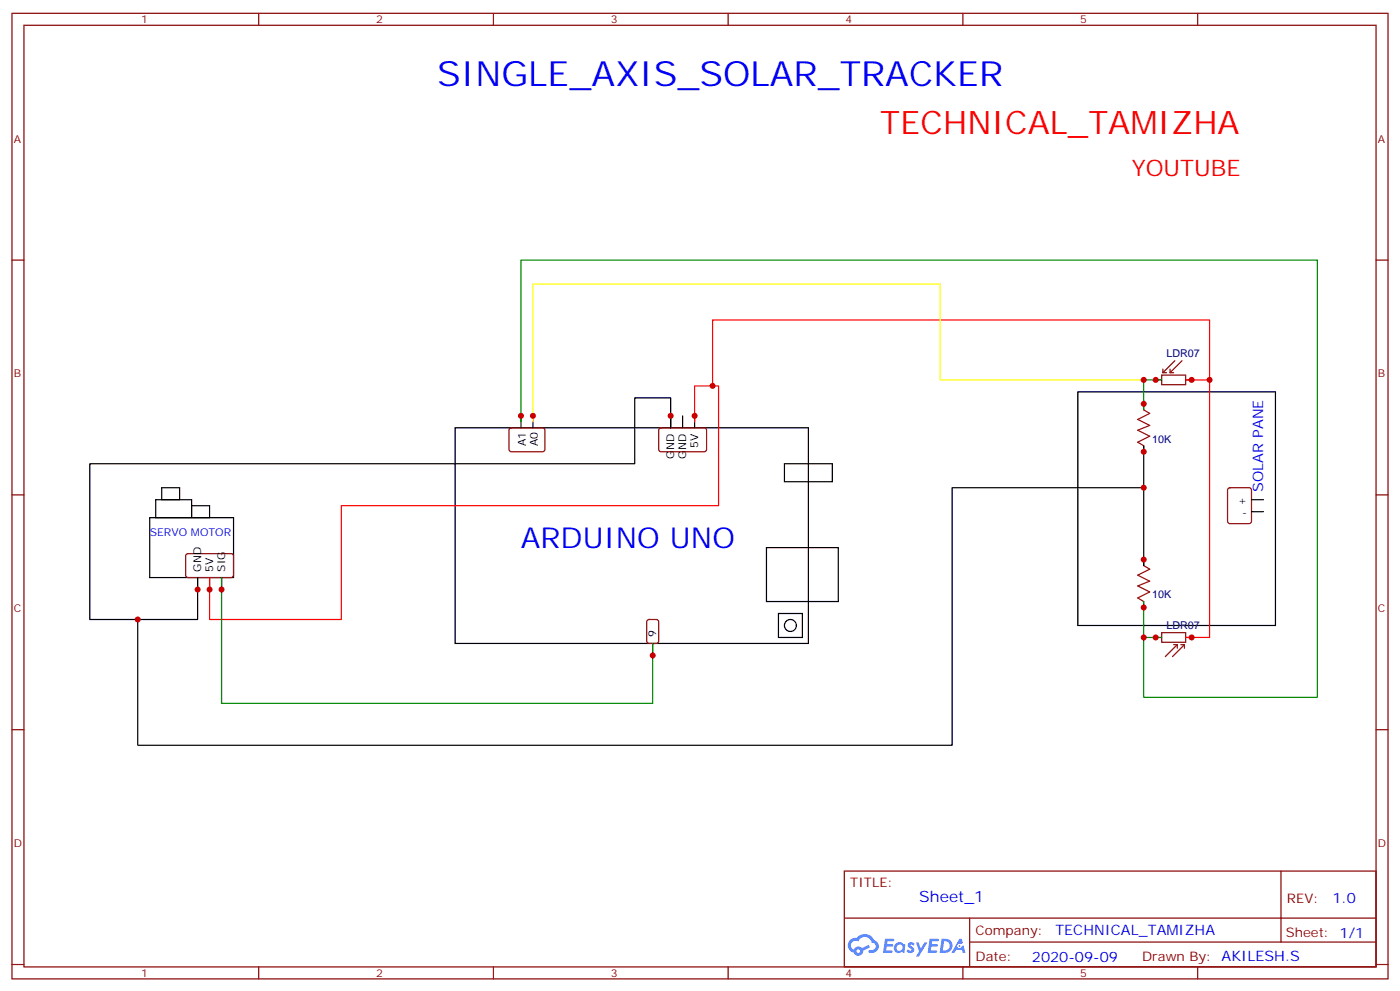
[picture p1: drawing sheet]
<svg xmlns="http://www.w3.org/2000/svg" width="412mm" height="292mm" viewBox="0 0 412 292" stroke-linecap="round" stroke-linejoin="round" font-family="sans-serif">
<g fill="none" stroke="#870000" stroke-width=".35">
<path d="M3.5 3.9h405.4v284.4h-405.4zM7.1 7.4h398.2v277.3h-398.2zM76.2 3.9v3.5M145.3 3.9v3.5M214.5 3.9v3.5M283.6 3.9v3.5M352.8 3.9v3.5M3.5 76.6h3.6M405.3 76.6h3.6M3.5 145.7h3.6M405.3 145.7h3.6M3.5 214.9h3.6"/>
<path d="M405.3 214.9h3.6M248.7 256.5h156.6v28.2h-156.6zM377.3 256.5v20.9M248.7 270.4h156.5M285.6 277.4h119.6M285.6 270.4v14.1M3.5 284h3.6M76.2 284.7v3.6M145.3 284.7v3.6M214.5 284.7v3.6M283.6 284.7v3.6M352.8 284.7v3.6"/>
<path d="M405.3 284h3.6"/>
</g>
<g fill="#5487ff">
<path d="M267.7 277.7a1.22 1.22 0 0 1 1.7 .2l-.4 .6a.47 .47 0 0 0-.3-.4 .47 .47 0 0 0-.5 .2l.1 .2a1.14 1.14 0 0 1 .8 1.8 1.14 1.14 0 0 1-1.9 0l-.2-.2 .5-.6 .7 .5a.29 .29 0 0 0 .3-.3 .29 .29 0 0 0-.2-.3 1.04 1.04 0 0 1-.6-1.7z"/>
<path d="M260.7 276.4h2.4l.3 .2-.2 .5-1.8 .1-.1 .8h1.5l.3 .4-.3 .4h-1.6l-.2 1.1h1.7l.2 .3-.2 .3-2.6 .1z"/>
<path d="M273.8 276.4h2.4l.3 .2-.1 .5-1.8 .1-.2 .8h1.6l.3 .4-.4 .4h-1.6l-.1 1.1h1.7l.2 .3-.2 .3-2.6 .1z"/>
<path d="M282.6 276.4h.7l.3 1.3-.6 .3a.69 .69 0 0 0-1 .3 .69 .69 0 0 0 .4 .9 .69 .69 0 0 0 .9-.6l.5-.2 .6 2.2h-.8l-.2-.9h-1.8l-.5 .9h-.8z"/>
<path d="M269.8 277.5h.8l.6 1.8 1.1-1.8h.9l-2.6 4.2h-.8l.9-1.5z"/>
<path d="M277.4 276.4l-.6 4.2h1.3a2.11 2.11 0 0 0 2.5-2.1 2.11 2.11 0 0 0-2.5-2.1zM278.1 277.2a1.39 1.39 0 0 1 1.7 1.4 1.39 1.39 0 0 1-1.8 1.3h-.3z"/>
<path d="M263.7 278.1a1.54 1.54 0 0 0-.1 2.1 1.54 1.54 0 0 0 2.2 .1l.6 .3 .3-2.3-.2-.3h-.4a1.49 1.49 0 0 0-2.4 .1zM264 279.1a.94 .94 0 0 1 1.8 0 .94 .94 0 0 1-1.8 0z"/>
<path d="M250.4 276.8a2.18 2.18 0 0 0 1.1 3.7 1.44 1.44 0 0 0 1.6 .9 1.44 1.44 0 0 0 1.2-1.4l2-1-.5-.8-1.9 1a1.47 1.47 0 0 0-2.4 .4 1.39 1.39 0 0 1-.7-1.9 1.39 1.39 0 0 1 2-.5 2.12 2.12 0 0 1 2.2-1.3 2.12 2.12 0 0 1 1.9 1.7 1.14 1.14 0 0 1 1.1 1.4 1.14 1.14 0 0 1-1.7 .7 .43 .43 0 0 0-.5 .4 .43 .43 0 0 0 .4 .5 1.98 1.98 0 0 0 2.5-1.2 1.98 1.98 0 0 0-1.2-2.6 3.1 3.1 0 0 0-5.3-.6l-.9 .1zM252.3 280.1a.55 .55 0 0 1 1.1 0 .55 .55 0 0 1-1.1 0z"/>
<circle cx="282.6" cy="278.5" r=".26"/>
</g>
<g fill="none" stroke="#000" stroke-width=".35">
<path d="M317.5 115.4h58.2v68.8h-58.2zM134.1 126h104v63.5h-104zM153.5 122.4v3.6M157 122.4v3.6M197.6 122.4v3.6v-8.8h-10.6v19.4h-160.5v45.8h31.7v-12.3v3.5M201.1 122.4v3.6M204.6 122.4v3.6M231.1 136.6h14.1v5.3h-14.1zM336.9 131.3v35.2M44.1 152.4h24.7v17.7h-24.7zM45.9 147.1h10.5v5.3h-10.5zM47.6 143.6h5.3v3.5h-5.3z"/>
<path d="M56.4 148.9h5.3v3.5h-5.3zM336.9 143.6h-56.4v75.9h-239.9v-37.1M368.7 150.7h3.5M368.7 147.1h3.5M61.7 170.1v3.5M65.3 170.1v3.5M225.8 161.3h21.1v15.8h-21.1zM192.3 189.5v3.5M229.3 180.7h7.1v7h-7.1z"/>
<circle cx="232.8" cy="184.2" r="1.76"/>
</g>
<path d="M336.9 118.9v1.8M150.2 126.2l.4-.2h9.5l.4 .7-.1 5.9-.6 .4h-9.4l-.5-.7v-5.6zM194.3 126.2l.4-.2h13l.4 .7v5.9l-.7 .4h-12.9l-.5-.7v-5.6zM336.9 131.3v1.7M361.8 143.8l.5-.2h5.6l.7 .4 .1 9.5-.5 .6-5.9 .1-.6-.5-.1-9.4zM54.9 163.2l.5-.2 13 .1 .4 .6-.1 5.9-.6 .5-13-.1-.4-.6v-5.7zM336.9 164.8v1.7M336.9 177.1v1.8M190.7 182.6l.5-.2h2.1l.7 .5v5.9l-.4 .6-2.4 .1-.6-.5-.1-5.9z" fill="none" stroke="#870000" stroke-width=".35"/>
<g fill="none" stroke="#850000" stroke-width=".35">
<path d="M340.4 111.9h1.8M342.2 110.5h7v2.8h-7zM342.5 108.7v1M342.5 109.7h1.1M344.7 109.7h1M344.7 108.7v1M346.1 106.2l-3.6 3.5M348.2 106.2l-3.5 3.5M349.2 111.9h1.8M340.4 187.7h1.8M342.2 186.3h7v2.8h-7zM345.7 189.8h1.1"/>
<path d="M346.8 189.8l-3.5 3.6M346.8 189.8v1.1M347.8 189.8h1.1M348.9 189.8l-3.5 3.6M348.9 189.8v1.1M349.2 187.7h1.8"/>
</g>
<path d="M336.9 120.7l1.8 1-3.6 1.8 3.6 1.8-3.6 1.4 3.6 1.7-3.6 1.8 1.8 1.1M336.9 166.5l1.8 1.1-3.6 1.8 3.6 1.7-3.6 1.4 3.6 1.8-3.6 1.8 1.8 1" fill="none" stroke="#a10000" stroke-width=".35"/>
<path d="M349.2 111.9h7.1v75.8h-7.1M356.3 111.9v-17.7h-146.4v19.4M204.6 124.2v-10.6h7.1v35.3h-111.2v33.5h-38.8v-12.3" fill="none" stroke="#f00" stroke-width=".35"/>
<path d="M342.2 111.9h-5.3v8.8M153.5 124.2v-47.6h234.6v128.8h-51.2v-17.7M65.3 170.1v37h127v-17.6M336.9 177.1v10.6h5.3" fill="none" stroke="#008700" stroke-width=".35"/>
<path d="M336.9 111.9h-60v-28.3h-119.9v40.6" fill="none" stroke="#ff0" stroke-width=".35"/>
<g fill="#c00">
<circle cx="336.9" cy="111.9" r=".88"/>
<circle cx="157" cy="122.4" r=".88"/>
<circle cx="209.9" cy="113.6" r=".88"/>
<circle cx="356.3" cy="111.9" r=".88"/>
<circle cx="351" cy="111.9" r=".88"/>
<circle cx="351" cy="187.7" r=".88"/>
<circle cx="204.6" cy="122.4" r=".88"/>
<circle cx="61.7" cy="173.6" r=".88"/>
<circle cx="58.2" cy="173.6" r=".88"/>
<circle cx="197.6" cy="122.4" r=".88"/>
<circle cx="192.3" cy="193" r=".88"/>
<circle cx="65.3" cy="173.6" r=".88"/>
<circle cx="340.4" cy="111.9" r=".88"/>
<circle cx="336.9" cy="178.9" r=".88"/>
<circle cx="340.4" cy="187.7" r=".88"/>
<circle cx="336.9" cy="164.8" r=".88"/>
<circle cx="336.9" cy="133" r=".88"/>
<circle cx="336.9" cy="118.9" r=".88"/>
<circle cx="336.9" cy="143.6" r=".88"/>
<circle cx="40.6" cy="182.4" r=".88"/>
<circle cx="153.5" cy="122.4" r=".88"/>
<circle cx="336.9" cy="187.7" r=".88"/>
</g>
<text font-size="10.2" fill="#00f" x="128.8" y="25.4">SINGLE_AXIS_SOLAR_TRACKER</text>
<text font-size="9.5" fill="#f00" x="259.3" y="39.5">TECHNICAL_TAMIZHA</text>
<text font-size="8.5" fill="#00f" x="153.5" y="161.3">ARDUINO UNO</text>
<text font-size="6.7" fill="#f00" x="333.4" y="51.9">YOUTUBE</text>
<text font-size="4.6" fill="#00f" x="270.8" y="265.5">Sheet_1</text>
<g font-size="4.2" fill="#00f">
<text x="372.1" y="144.8" transform="rotate(-90 372.1 144.8)">SOLAR PANE</text>
<text x="392.5" y="265.8">1.0</text>
<text x="310.9" y="275.3">TECHNICAL_TAMIZHA</text>
<text x="304" y="283.1">2020-09-09</text>
</g>
<g font-size="3.9" fill="#800">
<text x="250.5" y="261.1">TITLE:</text>
<text x="379.1" y="265.8">REV:</text>
<text x="287.4" y="275.3">Company:</text>
<text x="378.7" y="275.9">Sheet: 1/1</text>
<text x="287.4" y="283">Date:</text>
<text x="336.4" y="283.1">Drawn By: AKILESH.S</text>
</g>
<g font-size="3.2" fill="#800">
<text x="41.6" y="6.9">1</text>
<text x="110.8" y="6.9">2</text>
<text x="179.9" y="6.9">3</text>
<text x="249.1" y="6.9">4</text>
<text x="318.2" y="6.9">5</text>
<text x="4.1" y="42">A</text>
<text x="405.9" y="42">A</text>
<text x="4.1" y="111.2">B</text>
<text x="405.9" y="111.2">B</text>
<text x="4.1" y="180.3">C</text>
<text x="405.9" y="180.3">C</text>
<text x="4.1" y="249.4">D</text>
<text x="405.9" y="249.4">D</text>
<text x="41.6" y="287.7">1</text>
<text x="110.8" y="287.7">2</text>
<text x="179.9" y="287.7">3</text>
<text x="249.1" y="287.7">4</text>
<text x="318.2" y="287.7">5</text>
</g>
<g font-size="3.2" fill="#000080">
<text x="343.6" y="105.2">LDR07</text>
<text x="339.4" y="130.3">10K</text>
<text x="339.4" y="176.2">10K</text>
<text x="343.6" y="185.2">LDR07</text>
</g>
<g font-size="3.2">
<text x="154.9" y="131.5" transform="rotate(-90 154.9 131.5)">A1</text>
<text x="158.4" y="131.5" transform="rotate(-90 158.4 131.5)">A0</text>
<text x="205.7" y="131.9" transform="rotate(-90 205.7 131.9)">5V</text>
<text x="198.6" y="135" transform="rotate(-90 198.6 135)">GND</text>
<text x="202.1" y="135" transform="rotate(-90 202.1 135)">GND</text>
<text x="364.8" y="148.6">+</text>
<text x="365.9" y="152.1">-</text>
<text x="59.3" y="168.3" transform="rotate(-90 59.3 168.3)">GND</text>
<text x="62.8" y="168.3" transform="rotate(-90 62.8 168.3)">5V</text>
<text x="66.3" y="168.3" transform="rotate(-90 66.3 168.3)">SIG</text>
<text x="193.3" y="187.7" transform="rotate(-90 193.3 187.7)">9</text>
</g>
<text font-size="3.2" fill="#00f" x="44.1" y="157.7">SERVO MOTOR</text>
</svg>
